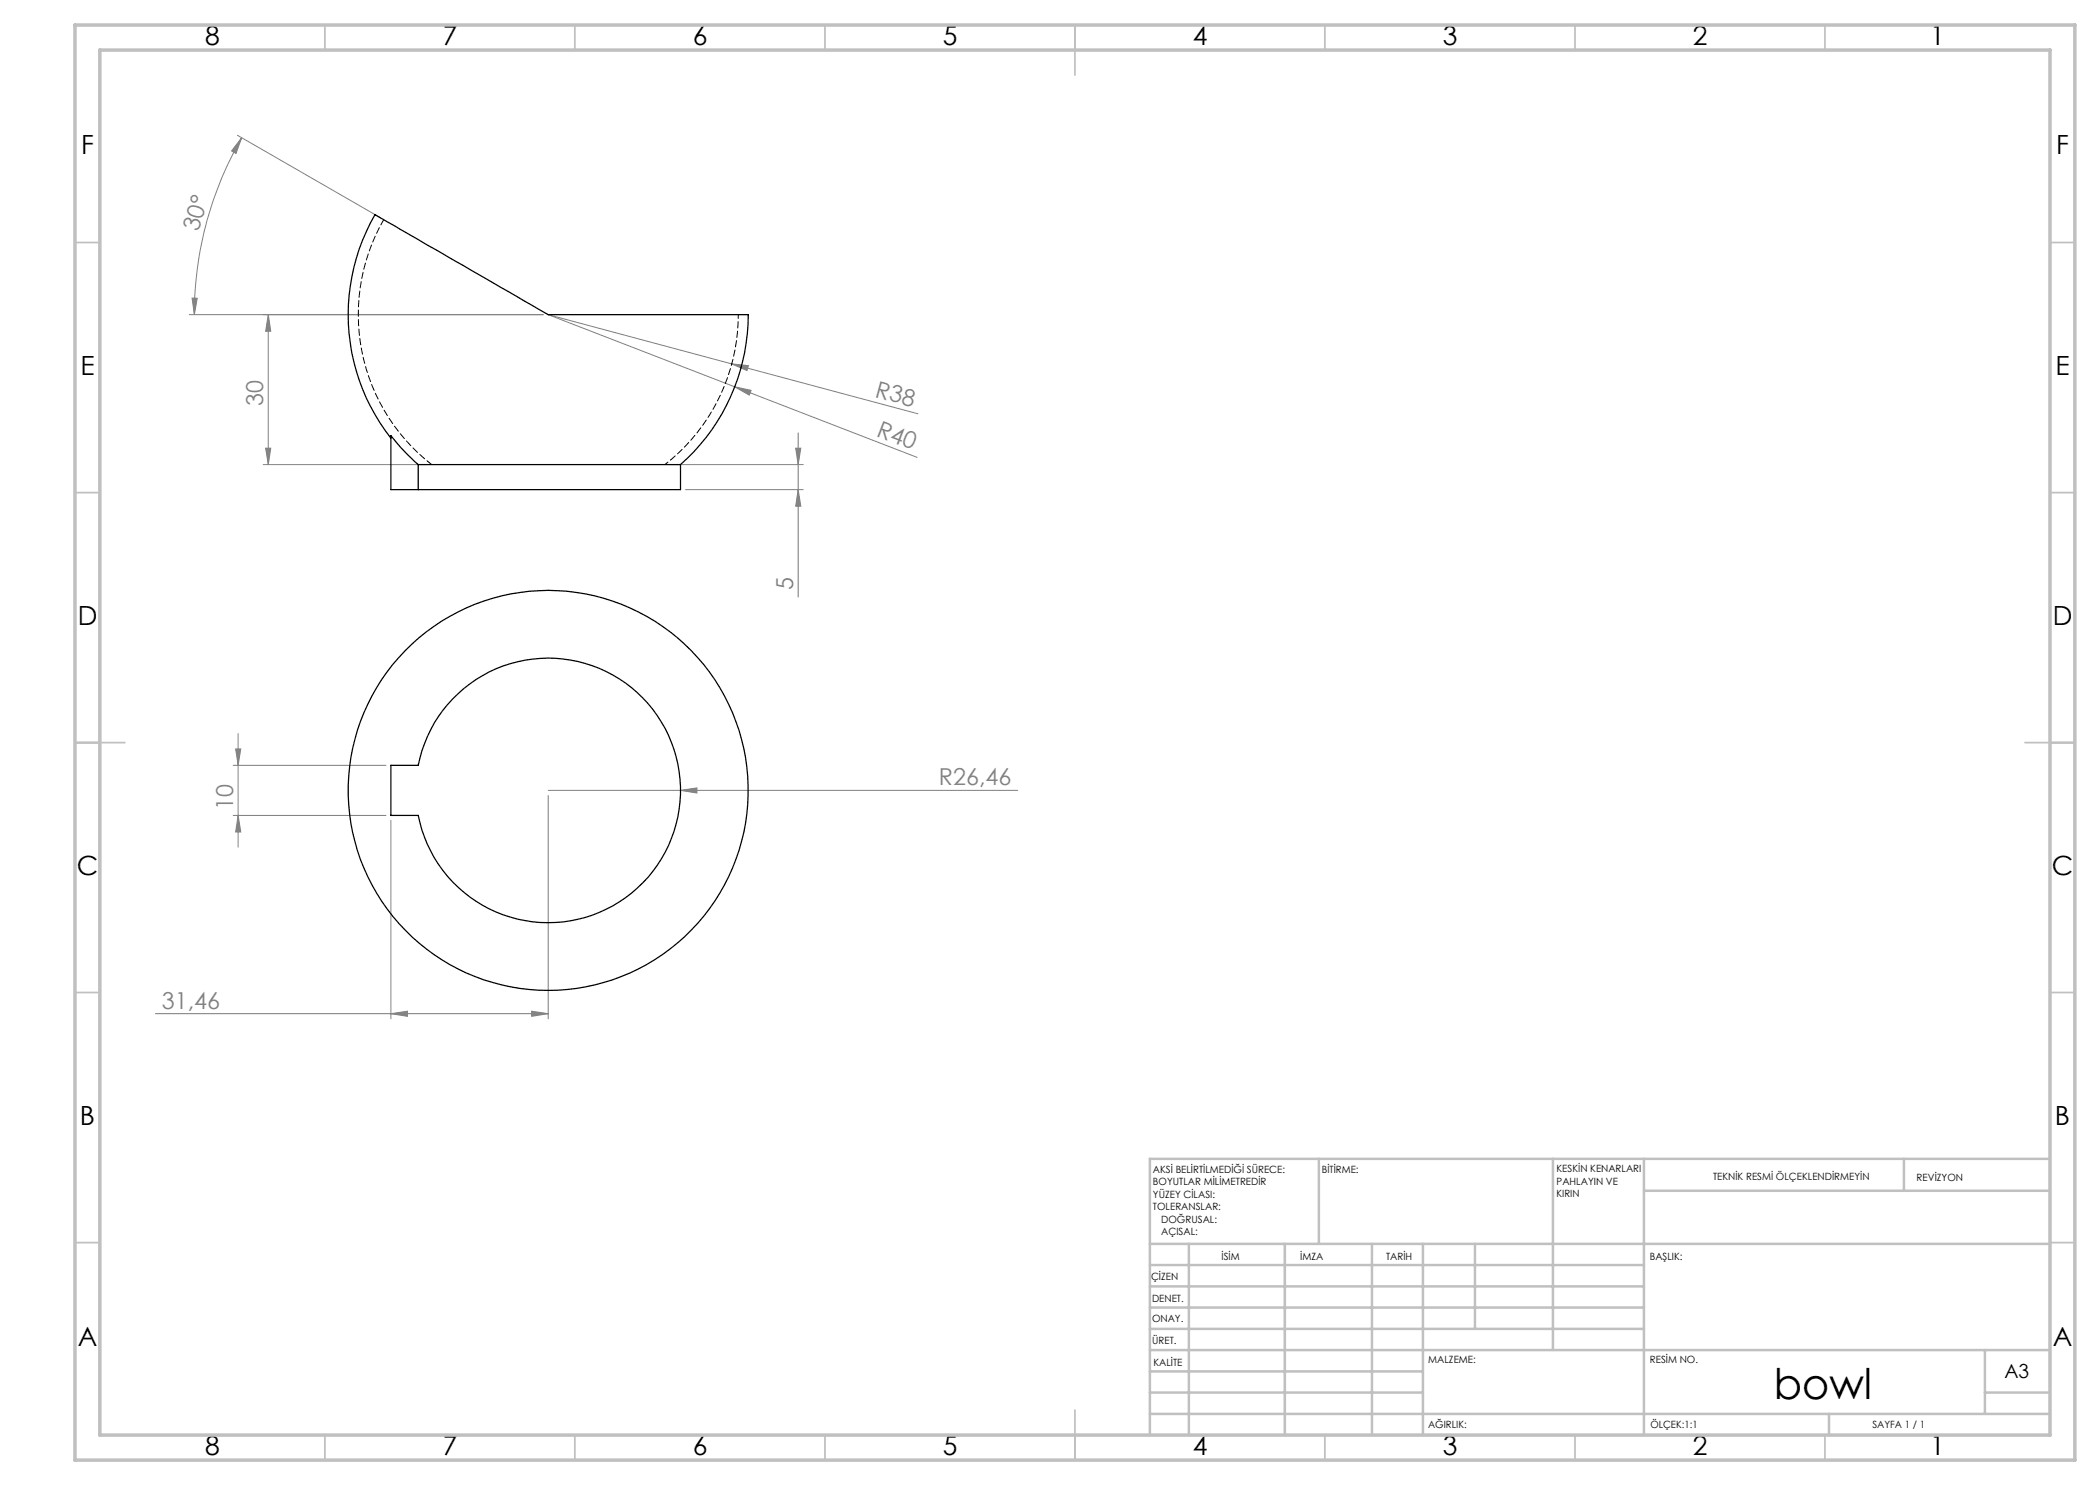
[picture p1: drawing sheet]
<svg xmlns="http://www.w3.org/2000/svg" width="420mm" height="297mm" viewBox="0 0 420 297" stroke-linecap="round" stroke-linejoin="round" font-family="sans-serif">
<g fill="none" stroke="#808080" stroke-width=".2">
<path d="M47.5 27.1l28.4 16.3M48.3 27.5l-1.1 3.2-.9-.5zM48.3 27.5a70.2 70.2 0 0 0-9.4 35.4M38.4 59.6l1 .1-.5 3.2zM37.9 62.9h70.8M53.7 62.9l.5 3.3h-1.1zM53.7 62.9v30M146.3 72.8l3.4 .3-.3 1zM146.3 72.8l-36.7-9.9 37.3 14.5M146.3 72.8l37.3 10M146.9 77.4l3.3 .7-.3 .9zM146.9 77.4l36.5 14.1"/>
<path d="M52.6 92.9h32.7M53.1 89.6h1.1l-.5 3.3zM133.9 92.9h26.8M137.1 97.9h23.6M159.1 89.6h1.1l-.6 3.3zM159.6 97.9l.6 3.3h-1.1zM159.6 86.6v32.8M46.6 153.1h30.6M47.1 149.8h1.1l-.6 3.3zM47.6 146.7v22.7M109.6 158.1h94M109.6 159.1v44.7"/>
<path d="M136.1 158.1l3.3-.5v1zM46.6 163.1h30.6M47.6 163.1l.6 3.3h-1.1zM78.2 164.1v39.7M31.1 202.7h78.5M78.2 202.7l3.3-.5v1.1zM106.3 202.2l3.3 .5-3.3 .6z"/>
</g>
<g fill="none" stroke="#c0c0c0" stroke-width=".35">
<path d="M65 5v5M115 5v5M165 5v5M215 5v10M265 5v5M315 5v5M365 5v5M15 48.5h5M410 48.5h5M15 98.5h5M410 98.5h5M15 148.5h10"/>
<path d="M405 148.5h10M15 198.5h5M410 198.5h5M15 248.5h5M410 248.5h5M65 287v5M115 287v5M165 287v5M215 282v10M265 287v5M315 287v5M365 287v5"/>
</g>
<g fill="none" stroke="#c0c0c0" stroke-width=".5">
<path d="M263.8 231.8v17M310.6 231.8v38.2M328.8 231.8v55.2M328.8 238.2h81.2M380.8 231.8v6.4M410 231.8h-180v55.2M230 248.8h180M230 257.3h98.8M230 253h98.8M237.8 248.8v38.2M257 248.8v38.2M274.4 248.8v38.2"/>
<path d="M284.6 248.8v38.2M295 248.8v17M230 265.8h98.8M230 261.5h98.8M230 278.5h54.6M230 274.3h54.6M230 270h180M397 278.5h13M397 270v12.8M230 282.8h180M365.8 282.8v4.2"/>
</g>
<path d="M15 5h400v287h-400zM20 10h390v277h-390z" fill="none" stroke="#c0c0c0" stroke-width=".7"/>
<g fill="#808080">
<path d="M146.9 77.4l3.3 .7-.3 .9z"/>
<path d="M146.3 72.8l3.4 .3-.3 1z"/>
<path d="M136.1 158.1l3.3-.5v1z"/>
<path d="M78.2 202.7l3.3-.5v1.1zM106.3 202.2l3.3 .5-3.3 .6z"/>
<path d="M48.3 27.5l-1.1 3.2-.9-.5zM38.4 59.6l1 .1-.5 3.2z"/>
<path d="M53.1 89.6h1.1l-.5 3.3zM53.7 62.9l.5 3.3h-1.1zM47.6 163.1l.6 3.3h-1.1zM47.1 149.8h1.1l-.6 3.3z"/>
<path d="M159.1 89.6h1.1l-.6 3.3zM159.6 97.9l.6 3.3h-1.1z"/>
</g>
<g fill="none" stroke="#000" stroke-width=".25">
<path d="M78.2 87.6a40 40 0 0 1-3.2-44.7l34.6 20h40a39.9 39.9 0 0 1-13.5 30M83.6 92.9h52.5M83.6 92.9a42.5 42.5 0 0 1-5.4-5.8v10.8h5.4M83.6 92.9v5M136.1 92.9v5h-52.5M90.5 139.8a26.5 26.5 0 0 1 40.9 3.3 26.5 26.5 0 0 1-11.6 39.4 26.5 26.5 0 0 1-36.2-19.4h-5.4v-10h5.4a26.9 26.9 0 0 1 6.9-13.3z"/>
<circle cx="109.6" cy="158.1" r="40"/>
</g>
<path d="M133 92.9a38 38 0 0 0 14.7-30" fill="none" stroke="#000" stroke-width=".2" stroke-dasharray="1.3 .6" stroke-dashoffset=".5"/>
<path d="M76.7 43.9a38 38 0 0 0 9.6 49" fill="none" stroke="#000" stroke-width=".2" stroke-dasharray="1.3 .6" stroke-dashoffset=".1"/>
<text font-size="8.5" x="354.8" y="279.7">bowl</text>
<g font-size="5.3">
<text x="41" y="9">8</text>
<text x="88.5" y="9">7</text>
<text x="138.5" y="9">6</text>
<text x="188.5" y="9">5</text>
<text x="238.5" y="9">4</text>
<text x="288.5" y="9">3</text>
<text x="338.5" y="9">2</text>
<text x="386" y="9">1</text>
<text x="16.2" y="30.8">F</text>
<text x="411.2" y="30.8">F</text>
<text x="16.1" y="75">E</text>
<text x="411.1" y="75">E</text>
<text x="15.5" y="125">D</text>
<text x="410.5" y="125">D</text>
<text x="15.4" y="175">C</text>
<text x="410.4" y="175">C</text>
<text x="16" y="225">B</text>
<text x="411" y="225">B</text>
<text x="15.5" y="269.3">A</text>
<text x="410.5" y="269.3">A</text>
<text x="41" y="291">8</text>
<text x="88.5" y="291">7</text>
<text x="138.5" y="291">6</text>
<text x="188.5" y="291">5</text>
<text x="238.5" y="291">4</text>
<text x="288.5" y="291">3</text>
<text x="338.5" y="291">2</text>
<text x="386" y="291">1</text>
</g>
<g font-size="4.7" fill="#808080">
<text x="39.7" y="46.4" transform="rotate(-74 39.7 46.4)">30°</text>
<text x="52.6" y="81.3" transform="rotate(-90 52.6 81.3)">30</text>
<text x="174.9" y="79.3" transform="rotate(15 174.9 79.3)">R38</text>
<text x="175.1" y="87.1" transform="rotate(21 175.1 87.1)">R40</text>
<text x="158.6" y="118.1" transform="rotate(-90 158.6 118.1)">5</text>
<text x="187.8" y="157.1">R26,46</text>
<text x="46.6" y="162" transform="rotate(-90 46.6 162)">10</text>
<text x="32.4" y="201.7">31,46</text>
</g>
<text font-size="3.9" x="400.9" y="275.5">A3</text>
<g font-size="2">
<text x="230.6" y="234.6">AKSİ BELİRTİLMEDİĞİ SÜRECE:</text>
<text x="230.6" y="237.1">BOYUTLAR MİLİMETREDİR</text>
<text x="230.6" y="239.6">YÜZEY CİLASI:</text>
<text x="264.4" y="234.6">BİTİRME:</text>
<text x="311.3" y="234.5">KESKİN KENARLARI</text>
<text x="311.3" y="237">PAHLAYIN VE</text>
<text x="311.3" y="239.5">KIRIN</text>
<text x="342.6" y="236">TEKNİK RESMİ ÖLÇEKLENDİRMEYİN</text>
<text x="383.3" y="236.2">REVİZYON</text>
<text x="230.6" y="242.1">TOLERANSLAR:</text>
<text x="232.2" y="244.6">DOĞRUSAL:</text>
<text x="232.2" y="247.1">AÇISAL:</text>
<text x="244.3" y="252">İSİM</text>
<text x="260" y="251.9">İMZA</text>
<text x="277.2" y="251.9">TARİH</text>
<text x="330" y="251.9">BAŞLIK:</text>
<text x="230.2" y="256.1">ÇİZEN</text>
<text x="230.4" y="260.3">DENET.</text>
<text x="230.4" y="264.4">ONAY.</text>
<text x="230.5" y="268.8">ÜRET.</text>
<text x="230.7" y="273.1">KALİTE</text>
<text x="285.7" y="272.5">MALZEME:</text>
<text x="330" y="272.5">RESİM NO.</text>
<text x="285.6" y="285.5">AĞIRLIK:</text>
<text x="330.1" y="285.6">ÖLÇEK:1:1</text>
<text x="374.5" y="285.6">SAYFA 1 / 1</text>
</g>
</svg>
